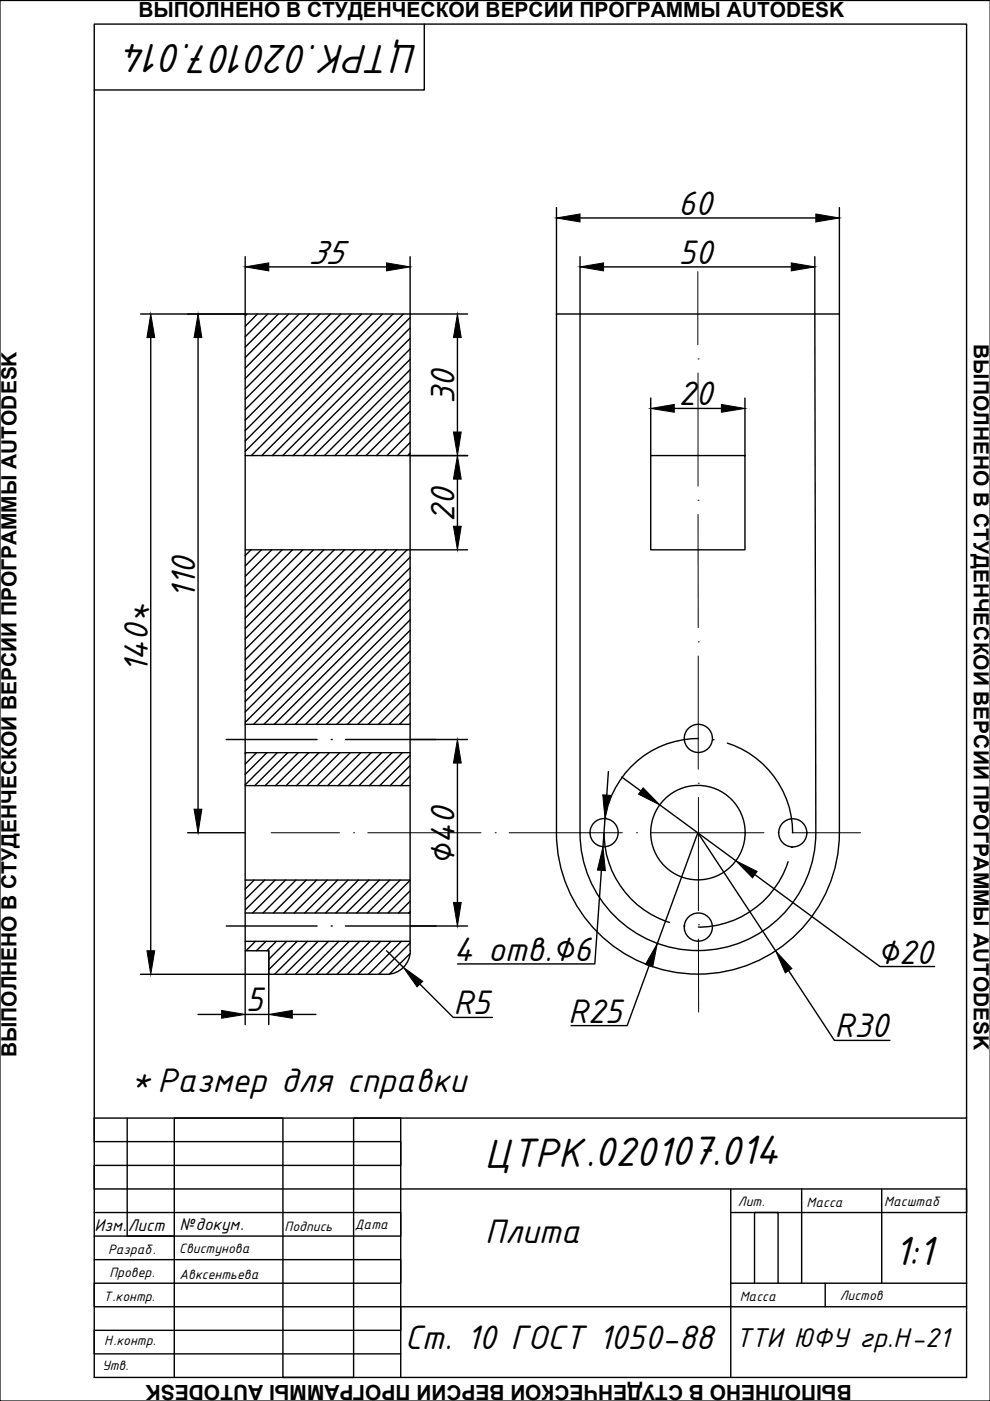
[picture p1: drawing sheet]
<svg xmlns="http://www.w3.org/2000/svg" width="210mm" height="297mm" viewBox="0 0 210 297" stroke-linecap="round" stroke-linejoin="round" font-family="sans-serif">
<path d="M0 .1h209.9v296.9h-209.9z" fill="none" stroke="#000" stroke-width=".25"/>
<g fill="none" stroke="#000" stroke-width=".3">
<path d="M20 5.1h184.9v286.9h-184.9zM27 237.1v25h10M204.9 237.1h-184.9v4.9h65v5.1h-65v5h184.9v5h-50M20 257.1h65v5h-65M154.9 252.1v39.9M170 252.1v20M186.9 252.1v20M20 267.1h65v5h-65v5h184.9M85 277.1v5h-65v4.9h65M154.9 272.1h50M160 272.1v-15h5v15M175 272.1v5"/>
<path d="M37 292v-54.9h23v54.9h15v-54.9h10v54.9"/>
</g>
<g fill="none" stroke="#000" stroke-width=".3">
<path d="M90 5.1v14h-70M118 66.6h60v109.9a30 30 0 0 1-30 30 30 30 0 0 1-30-30zM123 66.6v109.9a25 25 0 0 0 25 25 25 25 0 0 0 25-25M172.8 66.5l.2 110M52 96.6h35M138 96.6h19.9v20h-19.9zM52 116.6h35M52 153.6h35M52 159.6h35M52 166.6h35M52 186.6h35M52 199.6h35"/>
<path d="M52 193.6h35M87 201.6v-135h-35v135h5v5h25M87 201.6a5 5 0 0 1-5 5"/>
<circle cx="148.1" cy="156.6" r="2.98"/>
<circle cx="128.1" cy="176.5" r="2.98"/>
<circle cx="148" cy="176.5" r="10"/>
<circle cx="168.1" cy="176.6" r="2.98"/>
<circle cx="148.1" cy="196.6" r="2.98"/>
</g>
<g fill="none" stroke="#000" stroke-width=".21">
<path d="M148 57.6v15.5M148 76.1h.1M148 79.1v24M148 106.1h.1M148 109.1v24M148 136.1h.1M148 139.1v24M57.5 176.6h14.5M75 176.6h.1M78 176.6h24M105 176.6h.1M107.9 176.6h24.1"/>
<path d="M135 176.6h.1M138 176.6h24M148 166.1h.1M148.1 169.1v24M165 176.6h.1M167.9 176.6h14.6M148.1 196.1h.1M148.1 199.1v15.5"/>
</g>
<g fill="none" stroke="#000" stroke-width=".3">
<path d="M52.4 66.6l-.4 .4M54.6 66.6l-2.6 2.6M56.8 66.6l-4.8 4.8M59 66.6l-7 7M61.2 66.6l-9.2 9.2M63.4 66.6l-11.4 11.4M65.6 66.6l-13.6 13.6M67.8 66.6l-15.8 15.9M70.1 66.6l-18.1 18.1M72.3 66.6l-20.3 20.3M74.5 66.6l-22.5 22.5M76.7 66.6l-24.7 24.7"/>
<path d="M78.9 66.6l-26.9 26.9M81.1 66.6l-29.1 29.1M83.3 66.6l-30 30M85.5 66.6l-30 30M87 78.4l-18.2 18.2M87 76.2l-20.5 20.4M87 74l-22.7 22.6M87 71.7l-24.9 24.9M87 69.5l-27.1 27.1M87 67.3l-29.3 29.3M87 96l-.6 .6M87 93.8l-2.8 2.8"/>
<path d="M87 91.6l-5 5M87 89.4l-7.2 7.2M87 87.2l-9.4 9.4M87 85l-11.6 11.6M87 82.8l-13.8 13.8M87 80.6l-16 16M53.2 116.6l-1.2 1.2M55.4 116.6l-3.4 3.4M57.6 116.6l-5.6 5.6M59.8 116.6l-7.8 7.8M62 116.6l-10 10M64.2 116.6l-12.2 12.2"/>
<path d="M66.5 116.6l-14.5 14.4M68.7 116.6l-16.7 16.7M70.9 116.6l-18.9 18.9M73.1 116.6l-21.1 21.1M75.3 116.6l-23.3 23.3M77.5 116.6l-25.5 25.5M79.7 116.6l-27.7 27.7M81.9 116.6l-29.9 29.9M84.1 116.6l-32.1 32.1M86.3 116.6l-34.3 34.3M87 118.1l-35 35M87 138l-15.6 15.6"/>
<path d="M87 135.8l-17.8 17.8M87 133.6l-20 20M87 131.4l-22.2 22.2M87 129.2l-24.4 24.4M87 127l-26.6 26.6M87 124.8l-28.8 28.8M87 122.6l-31 31M87 120.4l-33.2 33.2M52.2 159.6l-.2 .2M54.4 159.6l-2.4 2.4M56.6 159.6l-4.6 4.6M58.8 159.6l-6.8 6.8"/>
<path d="M61 159.6l-7 7M63.2 159.6l-7 7M65.4 159.6l-7 7M67.6 159.6l-6.9 7M69.8 159.6l-6.9 7M72.1 159.6l-7 7M74.3 159.6l-7 7M76.5 159.6l-7 7M78.7 159.6l-7 7M80.9 159.6l-7 7M83.1 159.6l-7 7M85.3 159.6l-7 7"/>
<path d="M87 153.5l-.1 .1M87 151.3l-2.3 2.3M87 149.1l-4.5 4.5M87 146.9l-6.7 6.7M87 144.7l-8.9 8.9M87 142.5l-11.1 11.1M87 140.2l-13.3 13.4M87 164.5l-2 2.1M87 162.3l-4.3 4.3M87 160.1l-6.5 6.5M53.9 186.6l-1.9 1.9M54.1 199.6l-1.9 2"/>
<path d="M56.1 186.6l-4.1 4.1M56.4 199.6l-2 2M58.3 186.6l-6.3 6.3M58.6 199.6l-2 2M60.5 186.6l-6.9 7M60.8 199.6l-3.8 3.8M62.7 186.6l-6.9 7M63 199.6l-6 6M64.9 186.6l-6.9 7M65.2 199.6l-7 7M67.1 186.6l-6.9 7M67.4 199.6l-7 7"/>
<path d="M69.4 186.6l-7 7M69.6 199.6l-7 7M71.6 186.6l-7 7M71.8 199.6l-6.9 7M73.8 186.6l-7 7M74 199.6l-6.9 7M76 186.6l-7 7M76.2 199.6l-6.9 7M78.2 186.6l-7 7M78.5 199.6l-7 7M80.4 186.6l-7 7M80.7 199.6l-7 7"/>
<path d="M82.6 186.6l-7 7M82.9 199.6l-7 7M84.8 186.6l-6.9 7M85.1 199.6l-7 7M87 199.9l-6.7 6.7M87 193.3l-.3 .3M87 191.1l-2.5 2.5M87 188.9l-4.7 4.7M87 186.6l-6.9 7M87 202.2l-4.5 4.3"/>
</g>
<g fill="none" stroke="#000" stroke-width=".3">
<path d="M48 156.8h19.2M70.2 156.8h.1M73.2 156.8h19.3M148 156.6a19.9 19.9 0 0 0-19 13.8M151.2 156.8h.1M154.2 157.6a20 20 0 0 1 13.9 19M128.1 176.6a19.9 19.9 0 0 0 13.8 19M128.3 173.5h.1M167.8 179.6h.1M48 196.3h19.2M70.2 196.3h.1M73.2 196.3h19.3"/>
<path d="M145 196.3h.1M167.1 182.7a20 20 0 0 1-19 13.8"/>
</g>
<g fill="none" stroke="#000" stroke-width=".3">
<path d="M52 54.4v12.1M57 56.6h25M87 54.4v12.1M118 44v22.5M123 54.4v12.1M123 46.2h50M128 56.6h39.8M172.8 54.4v12.1M178 44v22.5M29.8 66.6h22.1M32 71.6v130M42 71.6v100"/>
<path d="M87 66.6h12.1M97 71.6v20M87 96.6h12.1M138 84.4v12.1M143 86.6h10M157.9 84.4v12.1M87 116.6h12.1M97 101.6v10M87 156.8h12.1M39.8 176.6h12.1M97 161.8v29.5M128.3 173.6l-.5 6"/>
<path d="M129 163.6l-.3 5M131.8 164.7l4.1 3M139.9 170.7l16.1 11.8M87 196.3h12.1M127.5 184.6l-1.4 19.8h-29.1M160.1 185.4l26.5 19.5h11.6M29.8 206.6h27.1M42 215.1h5M52 201.6v15.6M52 215.1h5M57 201.6v15.6M62 215.1h5"/>
<path d="M82 201.6l3.5 3.5M89 208.6l7.1 7.1h8.3M137.6 204.8l-4.6 12.7h-11.9M139.4 200.1l8.6-23.5 16.5 25M167.2 205.8l9.7 14.8h11.8"/>
</g>
<g fill="#000" stroke="#000" stroke-width=".21">
<path d="M52 56.6l5-.9v1.7zM82 55.7l5 .9-5 .8zM118 46.2l5-.8v1.7zM123 56.6l5-.9v1.7zM167.8 55.7l5 .9-5 .8zM173 45.4l5 .8-5 .9zM32 66.6l.8 5h-1.6zM42 66.6l.8 5h-1.7zM97 66.6l.8 5h-1.7zM96.1 91.6h1.7l-.8 5zM138 86.6l5-.8v1.6zM153 85.8l4.9 .8-4.9 .8z"/>
<path d="M97 96.6l.8 5h-1.7zM96.1 111.6h1.7l-.8 5zM41.1 171.6h1.7l-.8 5zM97 156.8l.8 5h-1.7zM127.8 168.5l1.7 .1-1.2 5zM136.4 167l3.5 3.7-4.5-2.3zM96.1 191.3h1.7l-.8 5zM127.8 179.6l.6 5-1.7-.1zM156 182.5l4.5 2.3-.9 1.3zM31.2 201.6h1.6l-.8 5zM47 214.2l5 .9-5 .8zM57 215.1l5-.9v1.7z"/>
<path d="M85.5 205.1l4.1 3-1.2 1.1zM139.4 200.1l-1 4.9-1.5-.5zM164.5 201.6l3.4 3.7-1.4 1z"/>
</g>
<g font-size="9.3">
<text x="88.7" y="9.6" transform="rotate(-180 88.7 9.6)">ЦТРК.020107.014</text>
<text x="102.8" y="247.6" transform="rotate(-1 102.8 247.6)">ЦТРК.020107.014</text>
<text x="189.6" y="268.1">1:1</text>
</g>
<g font-size="7.8">
<text x="143.8" y="45.6">60</text>
<text x="65.3" y="56">35</text>
<text x="143.8" y="56">50</text>
<text x="96.4" y="85.7" transform="rotate(-90 96.4 85.7)">30</text>
<text x="143.8" y="86">20</text>
<text x="96.4" y="110.7" transform="rotate(-90 96.4 110.7)">20</text>
<text x="27.3" y="132">*</text>
<text x="41.4" y="126.9" transform="rotate(-90 41.4 126.9)">110</text>
<text x="31.4" y="142.7" transform="rotate(-90 31.4 142.7)">140</text>
<text x="96.4" y="183.6" transform="rotate(-90 96.4 183.6)">∅40</text>
<text x="96.1" y="203.7">4 отв.∅6</text>
<text x="185.9" y="204.3">∅20</text>
<text x="52.1" y="214.4">5</text>
<text x="96.1" y="215.1">R5</text>
<text x="120.5" y="216.8">R25</text>
<text x="177" y="219.9">R30</text>
<text x="27.7" y="231.5">* Размер для справки</text>
<text x="102.9" y="263.6">Плита</text>
<text x="85.8" y="286.1">Ст. 10 ГОСТ 1050-88</text>
</g>
<text font-size="6.2" x="155.9" y="285.6">ТТИ ЮФУ гр.Н-21</text>
<g font-size="4.4">
<text x="29.3" y="3.6">ВЫПОЛНЕНО В СТУДЕНЧЕСКОЙ ВЕРСИИ ПРОГРАММЫ AUTODESK</text>
<text x="206.5" y="73" transform="rotate(90 206.5 73)">ВЫПОЛНЕНО В СТУДЕНЧЕСКОЙ ВЕРСИИ ПРОГРАММЫ AUTODESK</text>
<text x="3.5" y="224.2" transform="rotate(-90 3.5 224.2)">ВЫПОЛНЕНО В СТУДЕНЧЕСКОЙ ВЕРСИИ ПРОГРАММЫ AUTODESK</text>
<text x="180.6" y="293.6" transform="rotate(-180 180.6 293.6)">ВЫПОЛНЕНО В СТУДЕНЧЕСКОЙ ВЕРСИИ ПРОГРАММЫ AUTODESK</text>
</g>
<g font-size="3.9">
<text x="20" y="261">Изм.</text>
<text x="27.1" y="261.1">Лист</text>
<text x="38.1" y="260.8">№докум.</text>
</g>
<g font-size="3.1">
<text x="156.5" y="255.7">Лит.</text>
<text x="171" y="255.8">Масса</text>
<text x="187.5" y="255.6">Масштаб</text>
<text x="60.3" y="261">Подпись</text>
<text x="75.2" y="260.6">Дата</text>
<text x="22.9" y="265.9">Разраб.</text>
<text x="38" y="265.6">Свистунова</text>
<text x="21.9" y="275.8">Т.контр.</text>
<text x="23.2" y="270.8">Провер.</text>
<text x="38.1" y="271.1">Авксентьева</text>
<text x="156.8" y="275.9">Масса</text>
<text x="178.1" y="275.7">Листов</text>
<text x="22.1" y="285.2">Н.контр.</text>
<text x="21.6" y="290.6">Утв.</text>
</g>
</svg>
